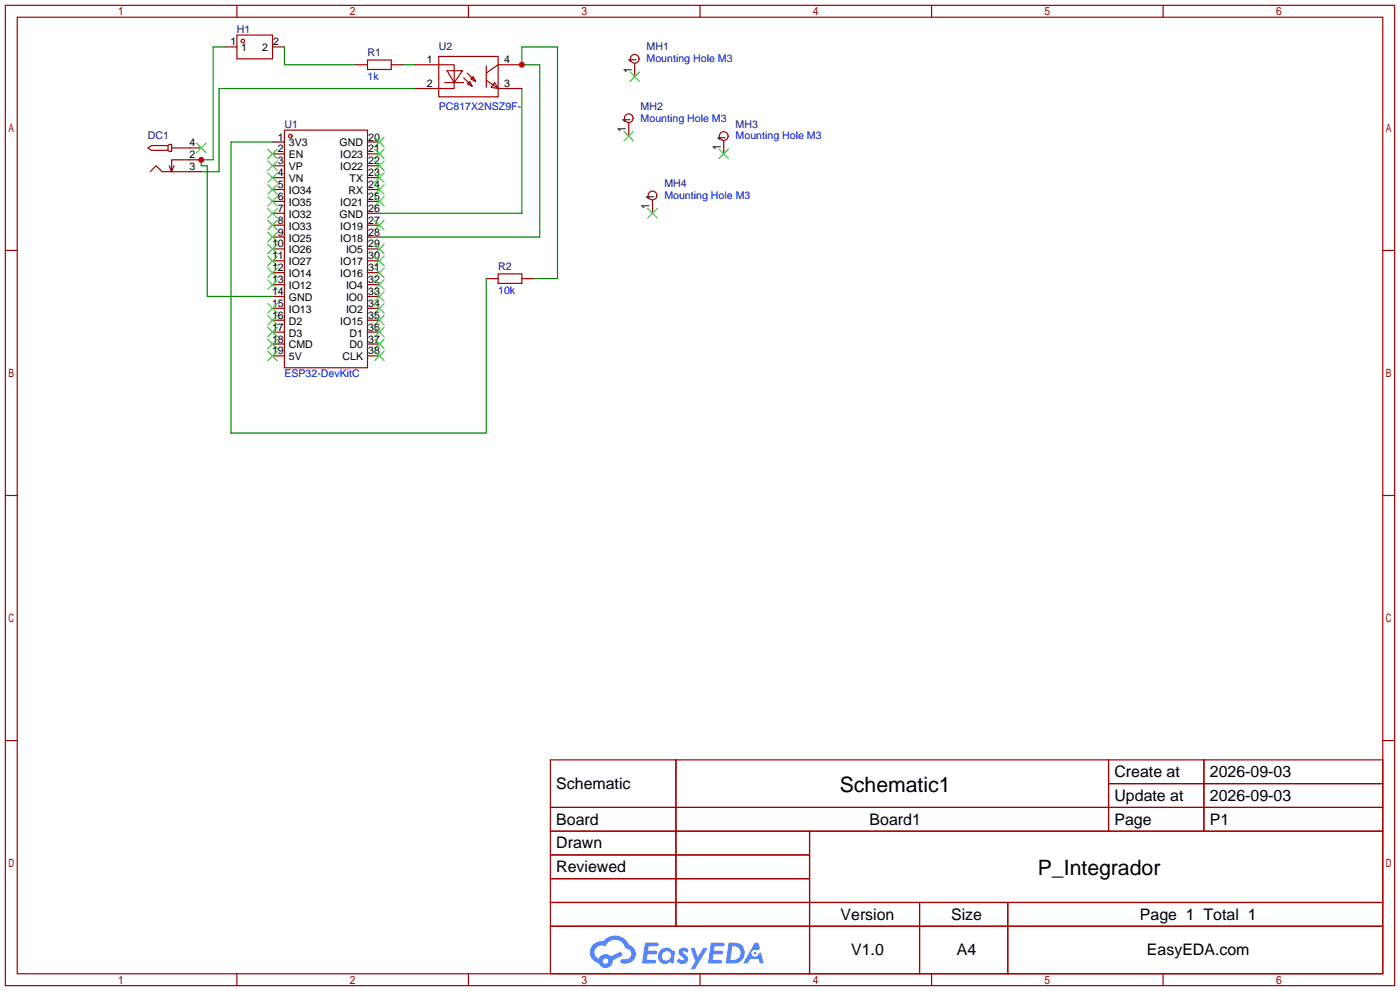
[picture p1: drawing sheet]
<svg xmlns="http://www.w3.org/2000/svg" width="299mm" height="212mm" viewBox="0 0 299 212" stroke-linecap="round" stroke-linejoin="round" font-family="sans-serif">
<g fill="none" stroke="#a10000" stroke-width=".25">
<path d="M1.1 1.1h297.2v209.6h-297.2zM3.7 3.7h292.1v204.5h-292.1zM50.7 1.1v2.6M100.2 1.1v2.6M149.7 1.1v2.6M199.3 1.1v2.6M248.8 1.1v2.6M1.1 53.5h2.6M295.8 53.5h2.5M1.1 105.9h2.6M295.8 105.9h2.5M1.1 158.3h2.6"/>
<path d="M295.8 158.3h2.5M117.7 162.4h178.1v45.8h-178.1zM117.7 172.6h178.1M117.7 177.7h178.1M144.6 162.4v35.6M173.2 177.7v30.5M237.1 162.4v15.3M237.1 167.5h58.7M257.5 162.4v15.3M117.7 182.8h55.5M117.7 192.9h178.1M117.7 187.8h55.5"/>
<path d="M117.7 198h178.1M196.7 192.9v15.3M215.6 192.9v15.3M50.7 208.2v2.5M100.2 208.2v2.5M149.7 208.2v2.5M199.3 208.2v2.5M248.8 208.2v2.5"/>
</g>
<g fill="#5487ff">
<path d="M145.5 202.8a1.3 1.3 0 0 1 1.8 .3l-.4 .6a.54 .54 0 0 0-.9-.2l.1 .2a1.28 1.28 0 0 1 .8 2 1.53 1.53 0 0 1-2.2-.3l.5-.6 .8 .5a.31 .31 0 0 0 .4-.3 .31 .31 0 0 0-.3-.3 1.12 1.12 0 0 1-.6-1.9z"/>
<path d="M147.7 202.7h.9l.7 1.9 1.1-1.9h.9l-2.7 4.5h-.9l1-1.7z"/>
<path d="M138 201.5h1.6a1.31 1.31 0 0 1 1.2 .2 .4 .4 0 0 1-.3 .6h-1.8l-.1 .9h1.6a.4 .4 0 0 1 .4 .4 .4 .4 0 0 1-.4 .4h-1.7l-.2 1.2h1.4a.46 .46 0 0 1 .5 .1 .46 .46 0 0 1 .1 .5l-.3 .2h-2.7z"/>
<path d="M152.1 201.5h1.6a1.32 1.32 0 0 1 1.3 .2 .39 .39 0 0 1-.4 .6h-1.7l-.2 .9h1.7a.4 .4 0 0 1 .3 .4 .4 .4 0 0 1-.4 .4h-1.7l-.2 1.2h1.4a.46 .46 0 0 1 .5 .1 .46 .46 0 0 1 .1 .5l-.3 .2h-2.7z"/>
<path d="M161.5 201.5h.7l.4 1.3-.7 .4a.75 .75 0 0 0-1.1 .3 .75 .75 0 0 0 .5 1 .75 .75 0 0 0 .9-.6l.6-.3 .6 2.4h-.9l-.2-1h-1.9l-.5 1h-.9z"/>
<path d="M155.9 201.5l-.7 4.5h1.5a2.27 2.27 0 0 0 2.6-2.3 2.27 2.27 0 0 0-2.7-2.2zM156.6 202.3a1.5 1.5 0 0 1 1.8 1.5 1.5 1.5 0 0 1-1.9 1.4h-.3z"/>
<path d="M141.3 203.1a1.6 1.6 0 0 0-.3 2.3 1.6 1.6 0 0 0 2.3 .2l.8 .4 .3-2.5-.2-.3h-.4a1.58 1.58 0 0 0-2.5-.1zM141.9 203.6a.98 .98 0 0 1 1.6 .5 .98 .98 0 0 1-1.1 1.2 .94 .94 0 0 1-.8-.6 .94 .94 0 0 1 .3-1.1z"/>
<path d="M126.9 201.9a2.37 2.37 0 0 0 1.2 4 1.54 1.54 0 0 0 1.7 1 1.54 1.54 0 0 0 1.3-1.6l2.1-1.1-.5-.8-2 1.1a1.57 1.57 0 0 0-2.6 .4 1.5 1.5 0 0 1-.8-2.1 1.5 1.5 0 0 1 2.2-.5 2.23 2.23 0 0 1 2.3-1.4 2.23 2.23 0 0 1 2 1.8 1.16 1.16 0 0 1 1.2 1.1 1.16 1.16 0 0 1-1 1.3h-.7a.47 .47 0 0 0-.6 .3 .47 .47 0 0 0 .4 .6 2.17 2.17 0 0 0 2.5-1 2.17 2.17 0 0 0-.3-2.7l-.8-.4a3.2 3.2 0 0 0-5.4-.7l-1.2 .1zM129 205.4a.58 .58 0 0 1 1.1 0 .58 .58 0 0 1-1.1 0z"/>
<circle cx="161.5" cy="203.8" r=".28"/>
</g>
<g fill="none" stroke="#a10000" stroke-width=".25">
<path d="M50.7 7.5h7.6v5.1h-7.6zM78.6 12.8h5.1v2.1h-5.1zM93.9 12.1h12.7v8.6h-12.7zM93.9 13.8h3.3v5.1h-3.3M95.1 17.7h4.1M95.6 15.1h3.3l-1.7 2.6zM99.2 16.6l1.8 1.8M99.9 17.9l.6-.5 .5 1zM99.9 15.6l1.8 1.8M100.7 16.9l.5-.5 .5 1zM104 17.1l2.6 1.8M104 14.1v4.6"/>
<path d="M105.8 17.7l.8 1.2-1.6-.2zM106.6 13.8l-2.6 1.8M31.6 31.6l.8-.5h3.5v1h-3.5zM32.1 36.7l1.3-1.3 1.3 1.3h5.8M35.9 31.1l.3-.2h.5v1.5h-.5l-.3-.3M36.7 31.6h3.8M37.2 35.4l-.5 1.3M40.5 34.2h-3.8v2.5l-.5-1.3M60.8 27.8h17.8v50.8h-17.8zM106.6 58.5h5v2.1h-5z"/>
<circle cx="51.9" cy="8.8" r=".38"/>
<circle cx="62.1" cy="29.1" r=".38"/>
</g>
<g fill="none" stroke="#870000" stroke-width=".25">
<path d="M48.1 10h2.6M58.3 10h2.5M76.1 13.8h2.5M83.7 13.8h2.5M88.8 13.8h5.1M88.8 18.9h5.1M106.6 13.8h5M106.6 18.9h5M40.5 36.7h2.6M40.5 31.6h2.6M40.5 34.2h2.6M58.3 30.4h2.5"/>
<path d="M58.3 32.9h2.5M58.3 35.4h2.5M58.3 38h2.5M78.6 30.4h2.6M78.6 32.9h2.6M78.6 35.4h2.6M78.6 38h2.6M58.3 40.5h2.5M58.3 43.1h2.5M58.3 45.6h2.5M58.3 48.1h2.5M58.3 50.7h2.5"/>
<path d="M58.3 53.2h2.5M58.3 55.8h2.5M58.3 58.3h2.5M78.6 40.5h2.6M78.6 43.1h2.6M78.6 45.6h2.6M78.6 48.1h2.6M78.6 50.7h2.6M78.6 53.2h2.6M78.6 55.8h2.6M78.6 58.3h2.6M104 59.6h2.6"/>
<path d="M111.6 59.6h2.6M58.3 60.8h2.5M58.3 63.4h2.5M58.3 65.9h2.5M58.3 68.5h2.5M58.3 71h2.5M58.3 73.5h2.5M58.3 76.1h2.5M78.6 60.8h2.6M78.6 63.4h2.6M78.6 65.9h2.6M78.6 68.5h2.6"/>
<path d="M78.6 71h2.6M78.6 73.5h2.6M78.6 76.1h2.6"/>
</g>
<g fill="none" stroke="#3c3" stroke-width=".25">
<path d="M42 30.6l2.1 2M44.1 30.6l-2.1 2M57.3 31.9l2 2M57.3 34.4l2 2M57.3 37l2 2M57.3 39.5l2 2M59.3 31.9l-2 2M59.3 34.4l-2 2M59.3 37l-2 2M59.3 39.5l-2 2M80.1 29.3l2.1 2.1M80.1 31.9l2.1 2"/>
<path d="M80.1 34.4l2.1 2M80.1 37l2.1 2M80.1 39.5l2.1 2M82.2 31.9l-2.1 2M82.2 34.4l-2.1 2M82.2 37l-2.1 2M82.2 29.3l-2.1 2.1M82.2 39.5l-2.1 2M57.3 42l2 2.1M57.3 44.6l2 2M57.3 47.1l2 2M57.3 49.7l2 2"/>
<path d="M57.3 52.2l2 2M57.3 54.7l2 2.1M57.3 57.3l2 2M57.3 59.8l2 2M59.3 42l-2 2.1M59.3 44.6l-2 2M59.3 47.1l-2 2M59.3 49.7l-2 2M59.3 52.2l-2 2M59.3 54.7l-2 2.1M59.3 57.3l-2 2M59.3 59.8l-2 2"/>
<path d="M80.1 42l2.1 2.1M80.1 47.1l2.1 2M80.1 52.2l2.1 2M80.1 54.7l2.1 2.1M80.1 57.3l2.1 2M80.1 59.8l2.1 2M82.2 42l-2.1 2.1M82.2 52.2l-2.1 2M82.2 47.1l-2.1 2M82.2 54.7l-2.1 2.1M82.2 57.3l-2.1 2M82.2 59.8l-2.1 2"/>
<path d="M57.3 64.9l2 2M57.3 67.4l2 2.1M57.3 70l2 2M57.3 72.5l2 2M57.3 75.1l2 2M59.3 64.9l-2 2M59.3 67.4l-2 2.1M59.3 70l-2 2M59.3 72.5l-2 2M59.3 75.1l-2 2M80.1 70l2.1 2M80.1 62.4l2.1 2"/>
<path d="M80.1 64.9l2.1 2M80.1 67.4l2.1 2.1M80.1 72.5l2.1 2M80.1 75.1l2.1 2M82.2 62.4l-2.1 2M82.2 64.9l-2.1 2M82.2 67.4l-2.1 2.1M82.2 70l-2.1 2M82.2 72.5l-2.1 2M82.2 75.1l-2.1 2"/>
</g>
<path d="M86.2 13.8h2.6M111.6 18.9v26.7h-30.4M81.2 50.7h34.2v-36.9h-3.8v-3.8h7.7v49.6h-5.1" fill="none" stroke="#008700" stroke-width=".25"/>
<circle cx="111.6" cy="13.8" r=".63" fill="#c00"/>
<path d="M48.1 10h-2.5v24.2h-2.5v1.2h1.2v28h14M60.8 10v3.8h15.3M58.3 30.4h-8.9v62.2h54.6v-33" fill="none" stroke="#008700" stroke-width=".25"/>
<circle cx="43.1" cy="34.2" r=".63" fill="#c00"/>
<path d="M88.8 18.9h-41.9v17.8h-3.8" fill="none" stroke="#008700" stroke-width=".25"/>
<path d="M135.8 13.6v2.8M134.5 26.3v2.8M154.8 30.1v2.8M139.6 42.8v2.8" fill="none" stroke="#870000" stroke-width=".25"/>
<path d="M134.7 15.4l2.1 2M136.8 15.4l-2.1 2M133.5 28.1l2 2M135.5 28.1l-2 2M153.8 31.9l2 2M155.8 31.9l-2 2M138.6 44.6l2 2M140.6 44.6l-2 2" fill="none" stroke="#3c3" stroke-width=".25"/>
<g fill="none" stroke="#a10000" stroke-width=".25">
<circle cx="135.8" cy="12.6" r=".93"/>
<circle cx="134.5" cy="25.3" r=".93"/>
<circle cx="154.8" cy="29.1" r=".93"/>
<circle cx="139.6" cy="41.8" r=".93"/>
</g>
<g font-size="4.5">
<text x="179.6" y="169.2">Schematic1</text>
<text x="222" y="187">P_Integrador</text>
</g>
<g font-size="3.4">
<text x="238.4" y="166.1">Create at</text>
<text x="258.8" y="166.1">2026-09-03</text>
<text x="119" y="168.7">Schematic</text>
<text x="238.4" y="171.2">Update at</text>
<text x="258.8" y="171.2">2026-09-03</text>
<text x="119" y="176.3">Board</text>
<text x="186" y="176.3">Board1</text>
<text x="238.4" y="176.3">Page</text>
<text x="258.8" y="176.3">P1</text>
<text x="119" y="181.4">Drawn</text>
<text x="119" y="186.5">Reviewed</text>
<text x="179.8" y="196.6">Version</text>
<text x="203.5" y="196.6">Size</text>
<text x="243.8" y="196.6">Page 1 Total 1</text>
<text x="182.1" y="204.2">V1.0</text>
<text x="204.7" y="204.2">A4</text>
<text x="245.3" y="204.2">EasyEDA.com</text>
</g>
<g font-size="2.3">
<text x="49.3" y="9.7">1</text>
<text x="51.6" y="11">1</text>
<text x="56.1" y="11">2</text>
<text x="58.4" y="9.7">2</text>
<text x="91.3" y="13.4">1</text>
<text x="107.8" y="13.4">4</text>
<text x="91.3" y="18.5">2</text>
<text x="107.8" y="18.5">3</text>
<text x="40.5" y="31.3">4</text>
<text x="40.5" y="33.9">2</text>
<text x="59.4" y="30">1</text>
<text x="59.4" y="32.6">2</text>
<text x="59.4" y="35.1">3</text>
<text x="61.8" y="31.3">3V3</text>
<text x="61.8" y="33.9">EN</text>
<text x="72.6" y="31.3">GND</text>
<text x="72.8" y="33.9">IO23</text>
<text x="78.7" y="30">20</text>
<text x="78.7" y="32.6">21</text>
<text x="78.7" y="35.1">22</text>
<text x="40.5" y="36.4">3</text>
<text x="59.4" y="37.7">4</text>
<text x="59.4" y="40.2">5</text>
<text x="61.8" y="36.4">VP</text>
<text x="61.8" y="38.9">VN</text>
<text x="61.8" y="41.5">IO34</text>
<text x="72.8" y="36.4">IO22</text>
<text x="74.5" y="41.5">RX</text>
<text x="74.8" y="38.9">TX</text>
<text x="78.7" y="37.7">23</text>
<text x="78.7" y="40.2">24</text>
<text x="59.4" y="42.7">6</text>
<text x="59.4" y="45.3">7</text>
<text x="59.4" y="47.8">8</text>
<text x="61.8" y="44">IO35</text>
<text x="61.8" y="46.6">IO32</text>
<text x="72.6" y="46.6">GND</text>
<text x="72.8" y="44">IO21</text>
<text x="78.7" y="42.7">25</text>
<text x="78.7" y="45.3">26</text>
<text x="78.7" y="47.8">27</text>
<text x="58.2" y="52.9">10</text>
<text x="59.4" y="50.4">9</text>
<text x="61.8" y="49.1">IO33</text>
<text x="61.8" y="51.6">IO25</text>
<text x="72.8" y="49.1">IO19</text>
<text x="72.8" y="51.6">IO18</text>
<text x="78.7" y="50.4">28</text>
<text x="78.7" y="52.9">29</text>
<text x="58.2" y="55.4">11</text>
<text x="58.2" y="58">12</text>
<text x="61.8" y="54.2">IO26</text>
<text x="61.8" y="56.7">IO27</text>
<text x="61.8" y="59.3">IO14</text>
<text x="72.8" y="56.7">IO17</text>
<text x="72.8" y="59.3">IO16</text>
<text x="74" y="54.2">IO5</text>
<text x="78.7" y="55.4">30</text>
<text x="78.7" y="58">31</text>
<text x="58.2" y="60.5">13</text>
<text x="58.2" y="63.1">14</text>
<text x="58.2" y="65.6">15</text>
<text x="61.8" y="61.8">IO12</text>
<text x="61.8" y="64.3">GND</text>
<text x="74" y="61.8">IO4</text>
<text x="74" y="64.3">IO0</text>
<text x="78.7" y="60.5">32</text>
<text x="78.7" y="63.1">33</text>
<text x="78.7" y="65.6">34</text>
<text x="58.2" y="68.1">16</text>
<text x="58.2" y="70.7">17</text>
<text x="61.8" y="66.9">IO13</text>
<text x="61.8" y="69.4">D2</text>
<text x="61.8" y="72">D3</text>
<text x="72.8" y="69.4">IO15</text>
<text x="74" y="66.9">IO2</text>
<text x="74.8" y="72">D1</text>
<text x="78.7" y="68.1">35</text>
<text x="78.7" y="70.7">36</text>
<text x="58.2" y="73.2">18</text>
<text x="58.2" y="75.8">19</text>
<text x="61.8" y="74.5">CMD</text>
<text x="61.8" y="77">5V</text>
<text x="73.3" y="77">CLK</text>
<text x="74.8" y="74.5">D0</text>
<text x="78.7" y="73.2">37</text>
<text x="78.7" y="75.8">38</text>
</g>
<g font-size="2.3" fill="#000080">
<text x="50.7" y="6.9">H1</text>
<text x="93.9" y="10.8">U2</text>
<text x="138.3" y="10.8">MH1</text>
<text x="78.6" y="12">R1</text>
<text x="137" y="23.5">MH2</text>
<text x="31.6" y="29.8">DC1</text>
<text x="60.8" y="27.3">U1</text>
<text x="157.4" y="27.3">MH3</text>
<text x="142.1" y="40">MH4</text>
<text x="106.6" y="57.7">R2</text>
</g>
<g font-size="2.3" fill="#00f">
<text x="78.6" y="17.1">1k</text>
<text x="138.3" y="13.3">Mounting Hole M3</text>
<text x="93.9" y="23.5">PC817X2NSZ9F-</text>
<text x="137" y="26">Mounting Hole M3</text>
<text x="157.4" y="29.8">Mounting Hole M3</text>
<text x="142.1" y="42.5">Mounting Hole M3</text>
<text x="106.6" y="62.8">10k</text>
<text x="60.8" y="80.6">ESP32-DevKitC</text>
</g>
</svg>
